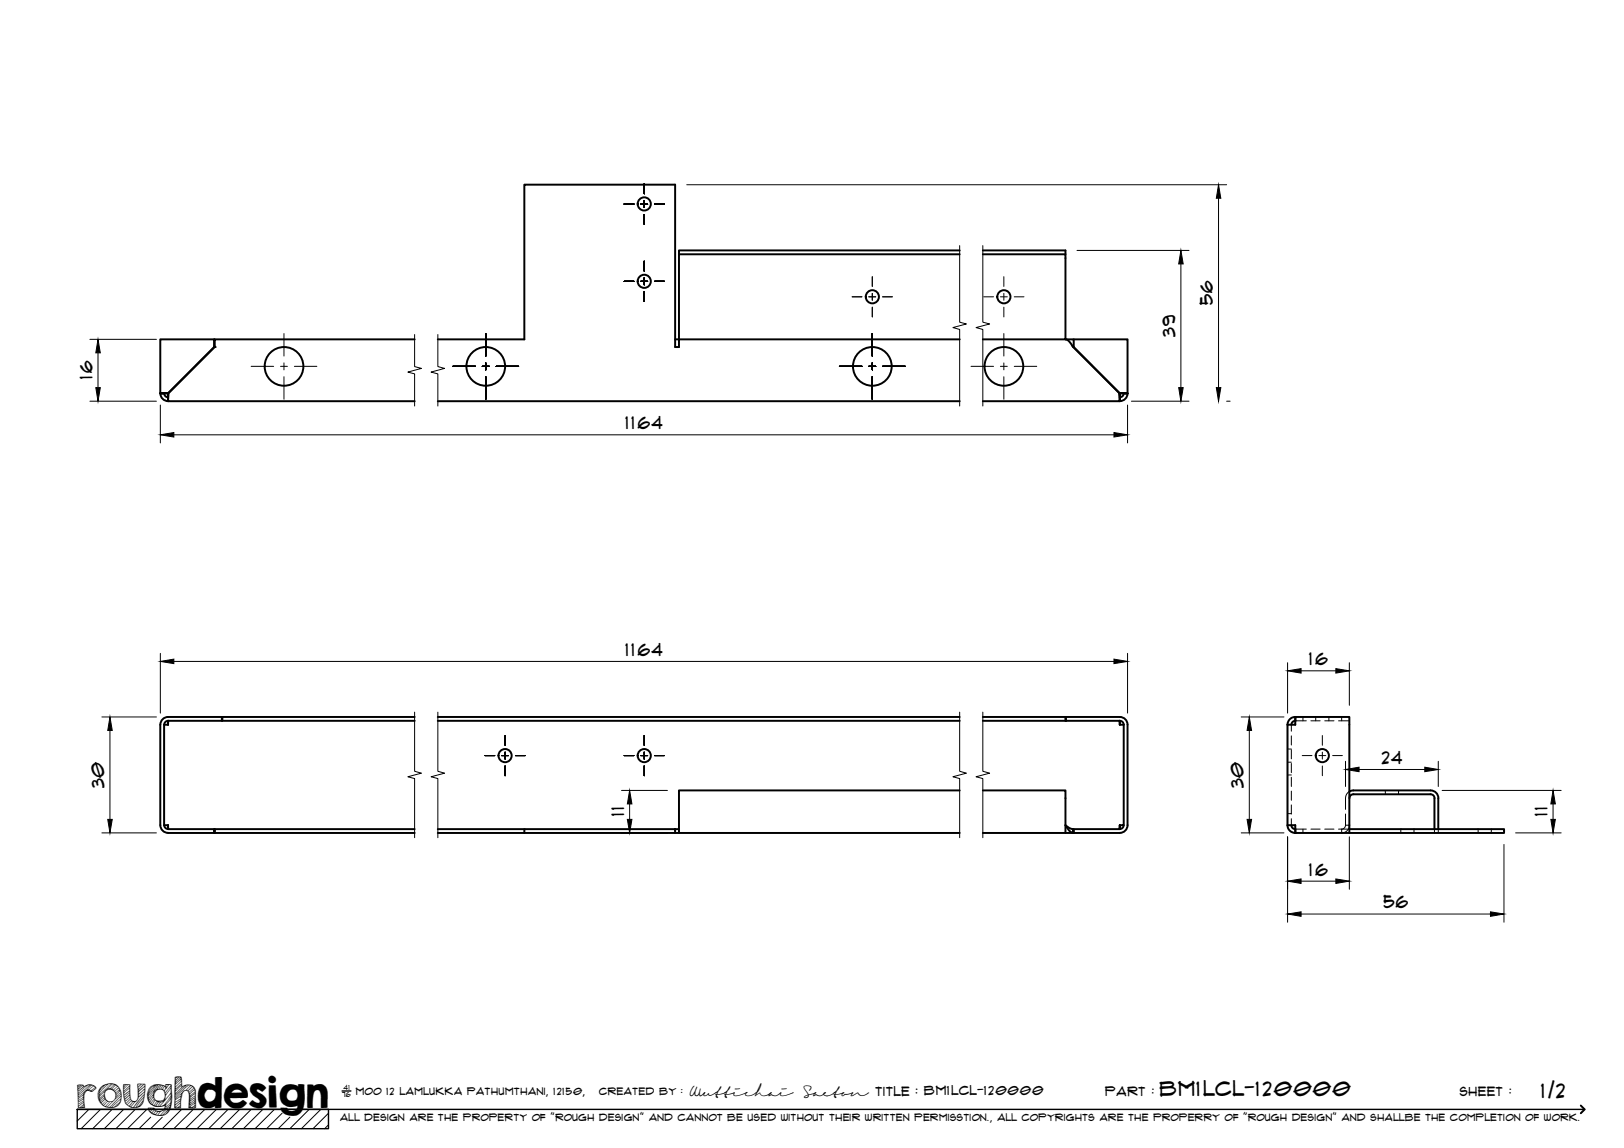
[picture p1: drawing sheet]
<svg xmlns="http://www.w3.org/2000/svg" width="420mm" height="297mm" viewBox="0 0 420 297" stroke-linecap="round" stroke-linejoin="round" font-family="sans-serif">
<!-- layer: Visible -->
<g fill="none" stroke="#000" stroke-width=".51">
<path d="M175.7 65.8h72.6M248.3 64.8h-72.6v25h-1v-42h-39v40h-22.4M254.3 65.8h21.4v22h-21.4M254.3 64.8h21.4v1M55.4 87.8h.1M55.5 89.6l-.1 .2M107.3 87.8h-51.8v2l-12 12M174.7 87.8h73.6M275.7 87.8l.8 .4 1.1 1.6 12 12M275.8 87.8h2v2l11.9 11.9M275.8 87.8h.1M277.4 89.4l.4 .4"/>
<path d="M277.8 87.8h13.9v14l-2-.1 2 .1a2.04 2.04 0 0 1-2 2l-.1-2 .1 2h-35.4M42.5 101.8a1.01 1.01 0 0 0 1 1M43.5 101.7l11.9-11.9v-2h-13.9v14l2-.1-2 .1a2.04 2.04 0 0 0 2 2v-2v2h63.8M113.3 103.8h135M290.7 101.8a1.01 1.01 0 0 1-1 1M43.5 187.5h-1v26h1M43.5 186.5v1zM57.4 185.5h-13.9a2.04 2.04 0 0 0-2 2v26a2.04 2.04 0 0 0 2 2h11.9v-1h-11.9a1.04 1.04 0 0 1-1-1M57.4 185.5v1h-13.9a1.01 1.01 0 0 0-1 1M57.4 186.5h49.9M57.4 185.5l.1 1M57.5 185.5h49.8"/>
<path d="M113.3 185.5h135M113.3 186.5h135M254.3 186.5h21.5M254.3 185.5h21.4M275.8 186.5v-1h13.9a2 2 0 0 1 2 2v26a2 2 0 0 1-2 2h-11.9M275.8 185.5l-.1 1M275.8 186.5h13.9M289.6 186.5l.1 1M289.7 186.5v1M289.7 187.5h1M289.7 186.5a1.01 1.01 0 0 1 1 1M290.7 187.5v26h-1"/>
<path d="M333.1 187.5h2l.1-2h13.9v30h-13.9l-.1-2h-2M333.1 187.5v26M335.1 185.5l-.8 .2-.7 .5-.5 1.3M335.1 186.5h.1M335.2 185.5l-.1 1-.6 .2-.4 .8M43.5 213.5v1zM55.4 215.5h51.9M55.4 214.5h.1v1v-1h51.8M113.3 214.5h22.4M113.3 215.5h22.4M135.7 214.5h39v1h-39zM174.7 214.5h1"/>
<path d="M174.7 215.5h1M248.3 204.5h-72.6v11h72.6M254.3 204.5h21.4v11h-21.4M275.7 215.5h2.1M277.6 214.5l-1-.3-.9-.7 1 1.5 .6 .4 .3 .1v-1h.2v1M277.8 214.5h11.9M289.7 214.5v-1l-.1 1M290.7 213.5a1.01 1.01 0 0 1-1 1M333.1 213.5l.1 .8 .6 .7 .4 .3 .9 .2M334.1 213.5l.4 .8 .6 .2v1M335.1 214.5h.1M335.1 215.5h.1"/>
<path d="M349.1 214.5h40v1h-40M370.1 204.5h-20l-1 .3M370.1 205.5h-20a1.01 1.01 0 0 0-1 1M370.1 204.5a2 2 0 0 1 2 2v8M370.1 205.5a1.01 1.01 0 0 1 1 1v8"/>
<circle cx="166.7" cy="52.8" r="1.7"/>
<circle cx="166.7" cy="72.8" r="1.7"/>
<circle cx="225.7" cy="76.8" r="1.7"/>
<circle cx="259.7" cy="76.8" r="1.7"/>
<circle cx="73.5" cy="94.8" r="5"/>
<circle cx="125.7" cy="94.8" r="5"/>
<circle cx="225.7" cy="94.8" r="5"/>
<circle cx="259.7" cy="94.8" r="5"/>
<circle cx="130.7" cy="195.5" r="1.7"/>
<circle cx="166.7" cy="195.5" r="1.7"/>
<circle cx="342.1" cy="195.5" r="1.7"/>
</g>
<circle cx="55.5" cy="89.8" r=".25" fill="#000"/>
<!-- layer: Hidden -->
<g fill="none" stroke="#000" stroke-width=".26">
<path d="M333.1 197.2h1M333.1 193.8h1M334.1 187.5v1.7M334.1 190.4v2.4M334.1 194v2.3M334.1 197.5v2.4M335.2 185.5l-.1 1M337.1 185.5v1M338 186.5h-2.8l-.1 1M339.2 186.5h2.3M340.4 185.5v1M342.7 186.5h2.4"/>
<path d="M343.8 185.5v1M346.3 186.5h2.8M347.1 185.5v1M333.1 200.5h1M333.1 210.5h1M334.1 201.1v2.4M334.1 204.7v2.4M334.1 208.3v2.3M334.1 211.8v1.7M335.1 213.5l.1 2M335.1 214.5h2.9M337.1 214.5v1"/>
<path d="M339.2 214.5h2.3M342.7 214.5h2.4M346.3 214.5h2.8M348.1 213.5h1a2 2 0 0 1-2 2v-1a1.01 1.01 0 0 0 1-1zM348.1 210.6v2.9M349.1 204.8l-.7 .7-.3 .7v3.2M358.4 204.5v1M361.8 204.5v1M362.4 214.5v1M365.8 214.5v1M371.1 214.5v1M372.1 214.5v1"/>
<path d="M382.4 214.5v1M385.8 214.5v1"/>
</g>
<!-- layer: TitleBlock -->
<path d="M20 287h65v5h-65zM20 287h390M88.5 282.3h2.3" fill="none" stroke="#000" stroke-width=".36"/>
<path d="M409 286.1l1 .9-1 1" fill="none" stroke="#000" stroke-width=".51"/>
<g fill="none" stroke="#000" stroke-width=".26">
<path d="M23 287l-3 3.1M26 287l-5 5M29 287l-5 5M32 287l-5 5M35 287l-5 5M38 287l-5 5M39 289.1l-3 2.9M42 289.1l-3 2.9M47 287l-5 5M50 287l-5 5M53 287l-5 5M56 287l-5 5"/>
<path d="M59 287l-5 5M62 287l-5 5M65 287l-5 5M68 287l-5 5M71 287l-5 5M73 288l-4 4M75 289.1l-3 2.9M80 287l-5 5M83 287l-5 5M85 288l-4 4M85 291l-1 1"/>
</g>
<!-- layer: Smart Centers -->
<g fill="none" stroke="#000" stroke-width=".26">
<path d="M161.5 52.8h2.5M165.8 52.8h1.8M166.7 47.6v2.5M166.7 51.9v1.8M166.7 55.5v2.5M169.4 52.8h2.5M161.5 72.8h2.5M165.8 72.8h1.8M166.7 67.6v2.5M166.7 71.9v1.8M166.7 75.5v2.5M169.4 72.8h2.5"/>
<path d="M220.5 76.8h2.5M224.8 76.8h1.8M225.7 71.6v2.5M225.7 75.9v1.8M225.7 79.5v2.5M228.3 76.8h2.6M254.5 76.8h2.5M258.8 76.8h1.8M259.7 71.6v2.5M259.7 75.9v1.8M259.7 79.5v2.5M262.4 76.8h2.5"/>
<path d="M65 94.8h5.8M72.6 94.8h1.8M73.5 86.3v5.8M73.5 93.9v1.8M73.5 97.5v5.8M76.2 94.8h5.8M117.2 94.8h5.8M124.8 94.8h1.8M125.7 86.3v5.8M125.7 93.9v1.8M125.7 97.5v5.8M128.4 94.8h5.8"/>
<path d="M217.2 94.8h5.8M224.8 94.8h1.8M225.7 86.3v5.8M225.7 93.9v1.8M225.7 97.5v5.8M228.3 94.8h5.9M251.2 94.8h5.8M258.8 94.8h1.8M259.7 86.3v5.8M259.7 93.9v1.8M259.7 97.5v5.8M262.4 94.8h5.8"/>
<path d="M125.5 195.5h2.5M129.8 195.5h1.8M130.7 190.3v2.5M130.7 194.6v1.8M130.7 198.2v2.5M133.3 195.5h2.6M161.5 195.5h2.5M165.8 195.5h1.8M166.7 190.3v2.5M166.7 194.6v1.8M166.7 198.2v2.5M169.4 195.5h2.5"/>
<path d="M336.9 195.5h2.5M341.2 195.5h1.8M342.1 190.3v2.5M342.1 194.6v1.8M342.1 198.2v2.5M344.8 195.5h2.5"/>
</g>
<!-- layer: Break Lines -->
<path d="M248.3 63.5v19.9l1.7 .4-3.5 1 1.8 .4v19.9M254.3 63.5v19.9l1.7 .4-3.5 1 1.8 .4v19.9M107.3 86.6v8.3l1.7 .4-3.5 1 1.8 .4v8.4M113.3 86.6v8.3l1.7 .4-3.5 1 1.8 .4v8.4M107.3 184.3v15.3l1.7 .5-3.5 .9 1.8 .5v15.3M113.3 184.3v15.3l1.7 .5-3.5 .9 1.8 .5v15.3M248.3 184.3v15.3l1.7 .5-3.5 .9 1.8 .5v15.3M254.3 184.3v15.3l1.7 .5-3.5 .9 1.8 .5v15.3" fill="none" stroke="#000" stroke-width=".26"/>
<!-- layer: FD_Dimensions -->
<g fill="none" stroke="#000" stroke-width=".26">
<path d="M177.7 47.8h139.7M315.3 51.3v49M278.6 64.8h29M305.5 68.3v32M23.3 87.8h17.2M25.4 91.3v9M23.3 103.8h17.2M41.5 104.8v9.8M45 112.5h243.2M291.7 104.8v9.8M292.7 103.8h14.9M317.4 103.8h.9"/>
<path d="M41.5 169v15.5M45 171.1h243.2M291.7 169v15.5M333.1 171.5v13M336.6 173.6h9M349.1 171.5v11M26.4 185.5h14.1M28.4 189v23M321.1 185.5h11.1M323.2 189v23M348.1 197v6.5M351.6 199.1h17"/>
<path d="M372.1 197v6.5M26.4 215.5h14.1M160.8 215.5h11.9M160.8 204.5h11.9M162.9 208v4M321.1 215.5h11.1M333.1 216.5v22.1M349.1 216.5v13.6M373.1 204.5h30.8M389.1 218.5v20.1M392.1 215.5h11.8M401.8 208v4"/>
<path d="M336.6 228h9M336.6 236.5h49"/>
</g>
<g fill="#000" stroke="#000" stroke-width=".26">
<path d="M315.3 47.8l.5 3.5h-1.1zM305.5 64.8l.6 3.5h-1.2zM25.4 87.8l.6 3.5h-1.2zM24.8 100.3h1.2l-.6 3.5zM41.5 112.5l3.5-.6v1.2zM288.2 111.9l3.5 .6-3.5 .6zM304.9 100.3h1.2l-.6 3.5zM314.7 100.3h1.1l-.5 3.5zM41.5 171.1l3.5-.6v1.2zM288.2 170.5l3.5 .6-3.5 .6zM333.1 173.6l3.5-.6v1.2zM345.6 173l3.5 .6-3.5 .6z"/>
<path d="M28.4 185.5l.6 3.5h-1.1zM323.2 185.5l.6 3.5h-1.2zM348.1 199.1l3.5-.6v1.2zM368.6 198.5l3.5 .6-3.5 .6zM27.9 212h1.1l-.6 3.5zM162.9 204.5l.6 3.5h-1.2zM162.3 212h1.2l-.6 3.5zM322.6 212h1.2l-.6 3.5zM401.2 212h1.2l-.6 3.5zM401.8 204.5l.6 3.5h-1.2zM333.1 228l3.5-.6v1.2zM333.1 236.5l3.5-.6v1.2z"/>
<path d="M345.6 227.4l3.5 .6-3.5 .6zM385.6 235.9l3.5 .6-3.5 .6z"/>
</g>
<text font-size="9.7" x="19.9" y="286.8">roughdesign</text>
<g font-size="5.3">
<text x="300.1" y="283.6">BM1LCL-120000</text>
<text x="398.7" y="284">1/2</text>
</g>
<g font-size="4.6">
<text x="313.8" y="79" transform="rotate(-90 313.8 79)">56</text>
<text x="304" y="87.1" transform="rotate(-90 304 87.1)">39</text>
<text x="23.9" y="98.2" transform="rotate(-90 23.9 98.2)">16</text>
<text x="161.8" y="111.1">1164</text>
<text x="161.8" y="169.7">1164</text>
<text x="338.7" y="172.1">16</text>
<text x="357.5" y="197.6">24</text>
<text x="26.9" y="204" transform="rotate(-90 26.9 204)">30</text>
<text x="321.7" y="204" transform="rotate(-90 321.7 204)">30</text>
<text x="161.5" y="211.1" transform="rotate(-90 161.5 211.1)">11</text>
<text x="400.4" y="211.1" transform="rotate(-90 400.4 211.1)">11</text>
<text x="338.7" y="226.6">16</text>
<text x="357.9" y="235.1">56</text>
</g>
<g font-size="3.4">
<text x="178.3" y="283.5">Wuttichai</text>
<text x="208.1" y="283.5">Saeton title : BM1LCL-120000</text>
</g>
<g font-size="3.3">
<text x="286" y="283.5">Part :</text>
<text x="377.7" y="283.5">sheet :</text>
</g>
<g font-size="2.7">
<text x="92.1" y="283.3">moo 12 Lamlukka pathumthani, 12150,</text>
<text x="155" y="283.3">created by :</text>
</g>
<text font-size="2.6" x="88" y="290.1">all design are the property of &quot;rough design&quot; and cannot be used without their written permisstion., all copyrights are the properry of &quot;rough design&quot; and shallbe the completion of work.</text>
<g font-size="1.9">
<text x="88.5" y="283.9">76</text>
<text x="88.9" y="282.1">41</text>
</g>
</svg>
